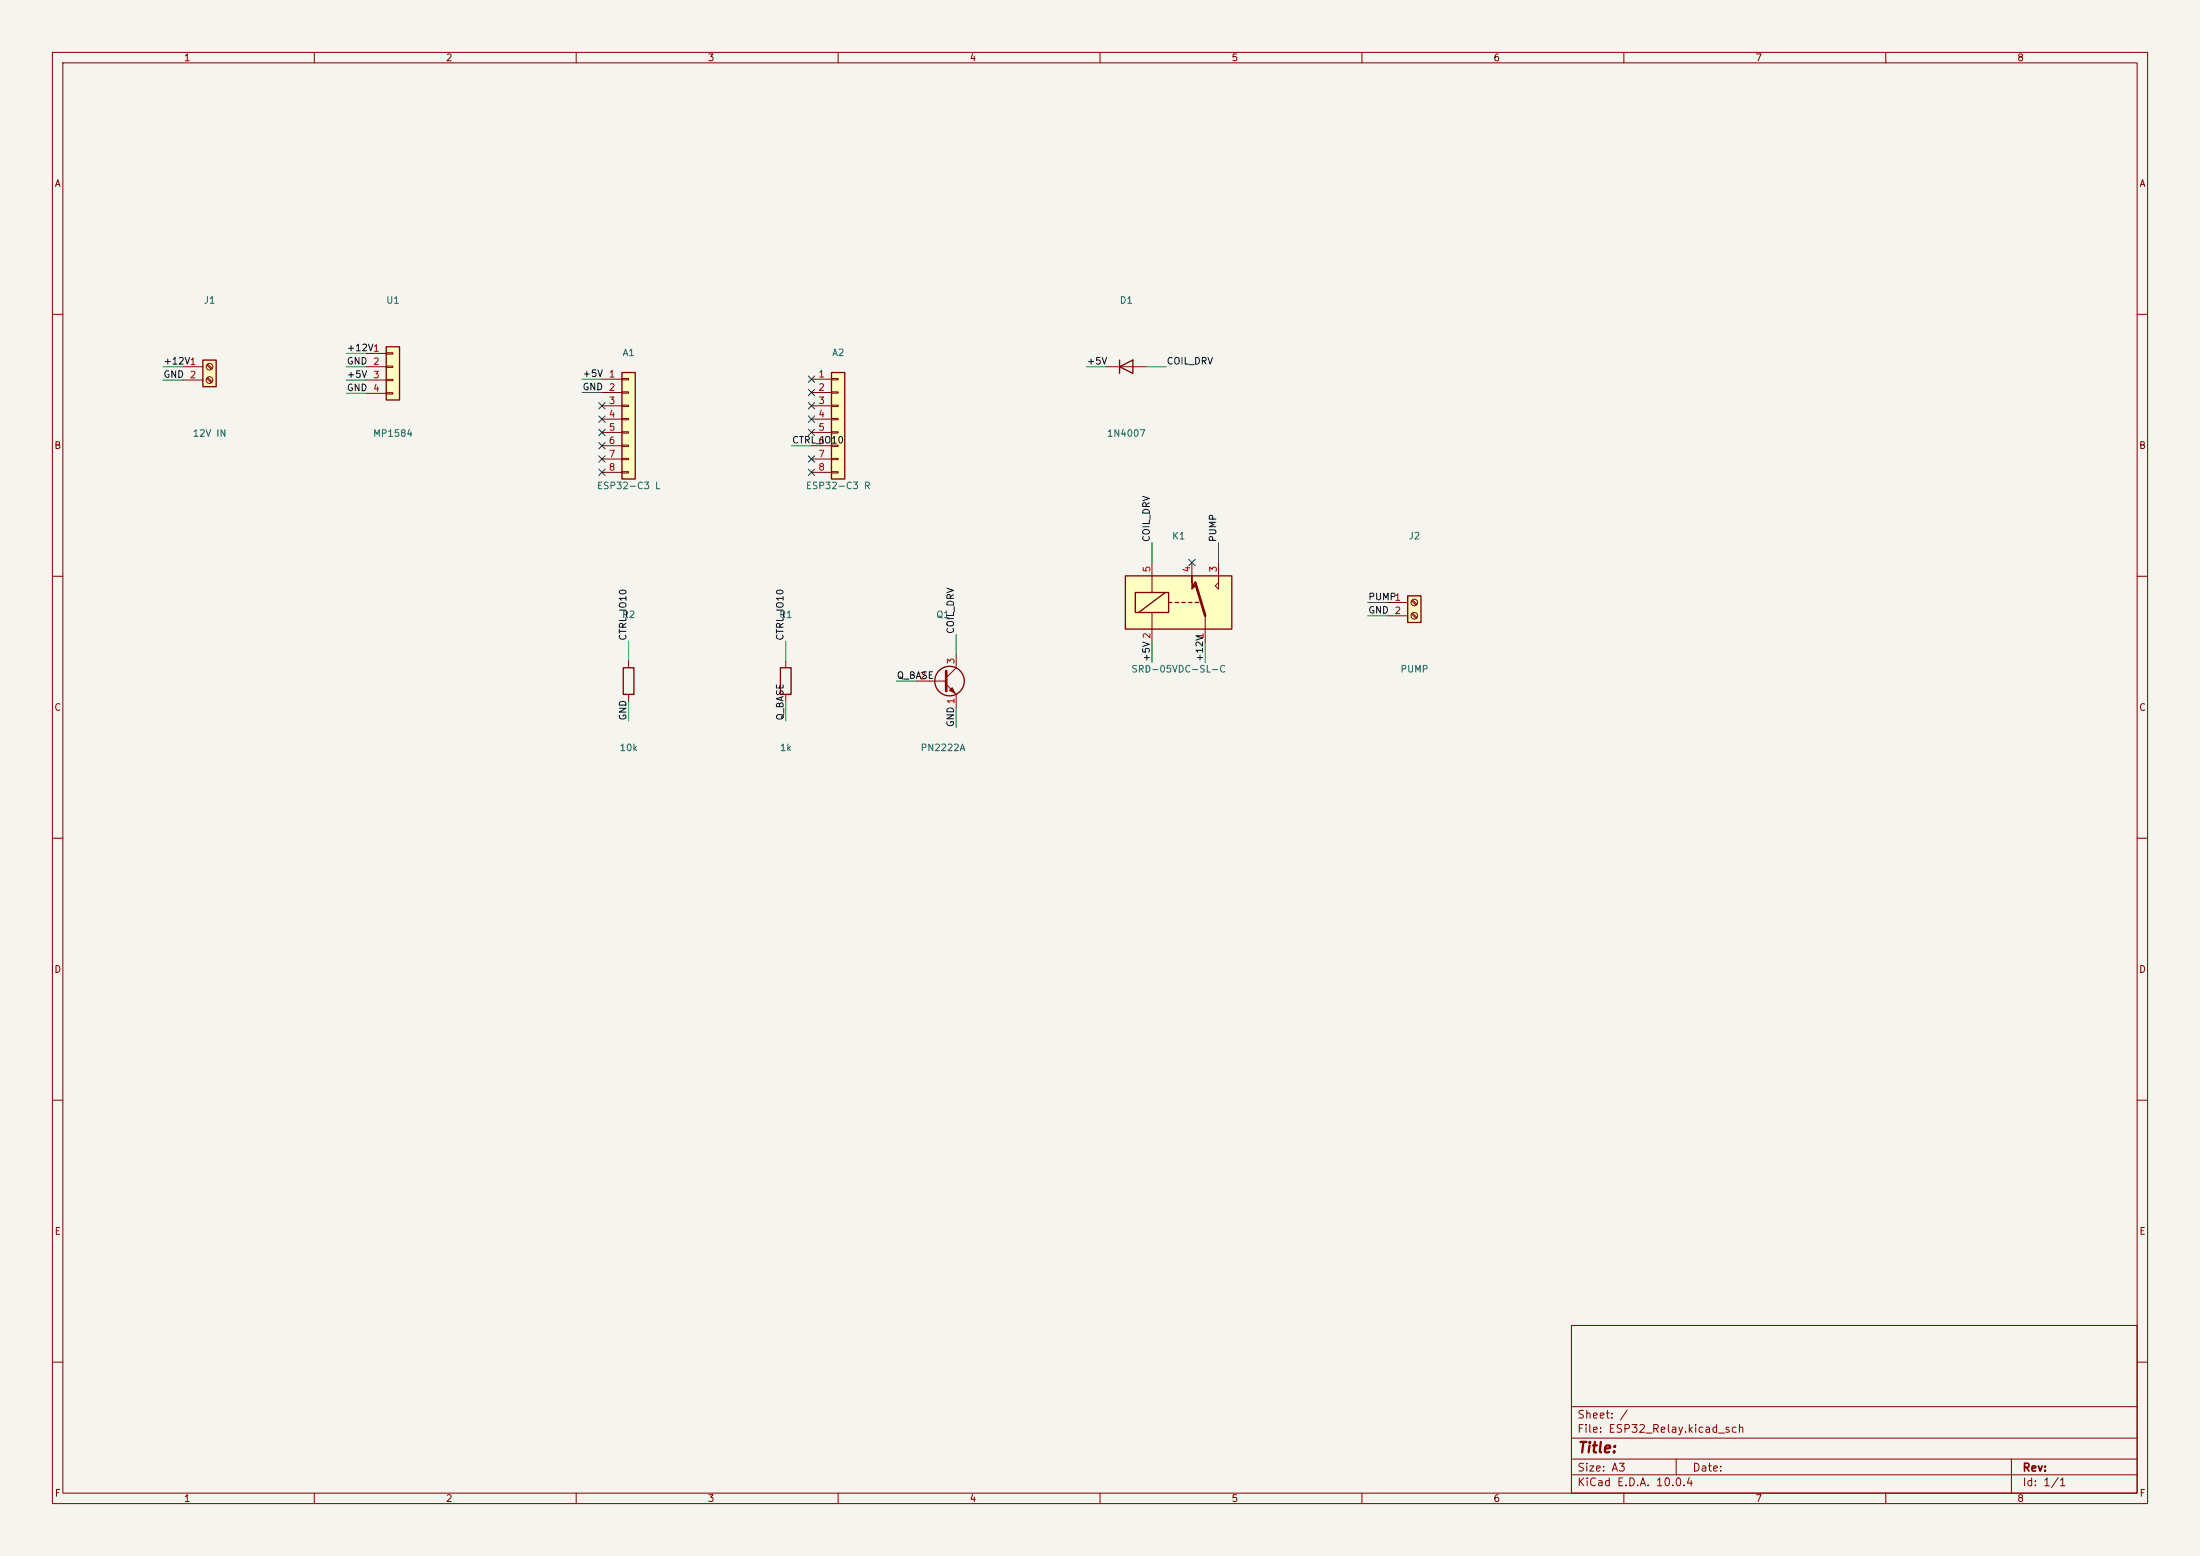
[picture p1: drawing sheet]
<svg xmlns="http://www.w3.org/2000/svg" width="420mm" height="297mm" viewBox="0 0 420 297" stroke-linecap="round" stroke-linejoin="round" font-family="sans-serif">
<path d="M0 0h420v297h-420z" fill="#f5f4ef" stroke="#f5f4ef" stroke-width=".19"/>
<g fill="none" stroke="#840000" stroke-width=".19">
<path d="M10 10h400v277h-400zM12 12h396v273h-396zM60 10v2M110 10v2M160 10v2M210 10v2M260 10v2M310 10v2M360 10v2M10 60h2M211.2 70h7.6M408 60h2"/>
<path d="M10 110h2M408 110h2M120 126.2v1.3M120 132.5v1.3M10 160h2M408 160h2M10 210h2M408 210h2M300 253h108v32h-108zM10 260h2M300 278.5h108M300 274.5h108"/>
<path d="M300 268.5h108M320 278.5v3M384 278.5v6.5M408 260h2M60 285v2M110 285v2M160 285v2M210 285v2M260 285v2M300 281.5h108M310 285v2M360 285v2"/>
</g>
<path d="M213.7 70l2.6-1.3v2.6zM213.7 68.7v2.6M119 127.5h2v5h-2z" fill="none" stroke="#840000" stroke-width=".25"/>
<path d="M214.8 109.9h20.4v10.2h-20.4z" fill="#ffffc2"/>
<path d="M219.9 107.4v5.7M219.9 116.9v5.7M227.5 107.4v2.5M230.1 117.5v5.1M232.6 107.4v5.1l-.6-.7 .6-.6M174.9 130h5.7M180.6 130.6l1.9 1.9v2.6M182.5 124.9v2.6l-1.9 1.9" fill="none" stroke="#840000" stroke-width=".19"/>
<g fill="none" stroke="#840000" stroke-width=".25">
<path d="M214.8 109.9h20.4v10.2h-20.4zM216.7 113.1h6.4v3.8h-6.4zM222.5 113.1l-5.1 3.8M223.1 115h.6M224.4 115h.6M225.6 115h.7M226.9 115h.6M228.2 115h.6"/>
<circle cx="181.3" cy="130" r="2.82"/>
</g>
<path d="M228.2 111.2l1.9 6.3M180.6 128.1v3.8" fill="none" stroke="#840000" stroke-width=".51"/>
<g fill="#840000" stroke="#840000" stroke-width=".19">
<path d="M227.5 109.9v1.3l.7 .6-.7 .7z"/>
<path d="M181.3 131.8l.5-.5 .5 1z"/>
</g>
<path d="M38.7 68.7h2.6v5.1h-2.6z" fill="#ffffc2"/>
<path d="M38.7 68.7h2.6v5.1h-2.6z" fill="none" stroke="#840000" stroke-width=".25"/>
<g fill="none" stroke="#840000" stroke-width=".19">
<path d="M34.9 70h3.8M34.9 72.5h3.8M39.5 69.7l.8 .8M39.5 72.2l.8 .8M39.6 69.5l.9 .8M39.6 72l.9 .9"/>
<circle cx="40" cy="70" r=".63"/>
<circle cx="40" cy="72.5" r=".63"/>
</g>
<path d="M268.7 113.7h2.6v5.1h-2.6z" fill="#ffffc2"/>
<path d="M268.7 113.7h2.6v5.1h-2.6z" fill="none" stroke="#840000" stroke-width=".25"/>
<g fill="none" stroke="#840000" stroke-width=".19">
<path d="M264.9 115h3.8M264.9 117.5h3.8M269.5 114.7l.8 .8M269.5 117.2l.8 .8M269.6 114.5l.9 .8M269.6 117l.9 .9"/>
<circle cx="270" cy="117.5" r=".63"/>
<circle cx="270" cy="115" r=".63"/>
</g>
<path d="M158.7 71.1h2.6v20.3h-2.6z" fill="#ffffc2"/>
<path d="M158.7 71.1h2.6v20.3h-2.6z" fill="none" stroke="#840000" stroke-width=".25"/>
<g fill="none" stroke="#840000" stroke-width=".19">
<path d="M154.9 72.4h3.8M154.9 74.9h3.8M154.9 77.5h3.8M158.7 72.3h1.3v.2h-1.3zM158.7 74.8h1.3v.2h-1.3zM158.7 77.3h1.3v.3h-1.3zM158.7 79.9h1.3v.2h-1.3zM154.9 80h3.8M154.9 82.5h3.8M154.9 85.1h3.8M154.9 87.6h3.8M154.9 90.2h3.8"/>
<path d="M158.7 82.4h1.3v.3h-1.3zM158.7 85h1.3v.2h-1.3zM158.7 87.5h1.3v.2h-1.3zM158.7 90h1.3v.3h-1.3z"/>
</g>
<path d="M118.7 71.1h2.6v20.3h-2.6z" fill="#ffffc2"/>
<path d="M118.7 71.1h2.6v20.3h-2.6z" fill="none" stroke="#840000" stroke-width=".25"/>
<g fill="none" stroke="#840000" stroke-width=".19">
<path d="M114.9 72.4h3.8M114.9 74.9h3.8M114.9 77.5h3.8M118.7 72.3h1.3v.2h-1.3zM118.7 74.8h1.3v.2h-1.3zM118.7 77.3h1.3v.3h-1.3zM118.7 79.9h1.3v.2h-1.3zM114.9 80h3.8M114.9 82.5h3.8M114.9 85.1h3.8M114.9 87.6h3.8M114.9 90.2h3.8"/>
<path d="M118.7 82.4h1.3v.3h-1.3zM118.7 85h1.3v.2h-1.3zM118.7 87.5h1.3v.2h-1.3zM118.7 90h1.3v.3h-1.3z"/>
</g>
<path d="M73.7 66.2h2.6v10.2h-2.6z" fill="#ffffc2"/>
<path d="M73.7 66.2h2.6v10.2h-2.6zM149 127.5h2v5h-2z" fill="none" stroke="#840000" stroke-width=".25"/>
<path d="M69.9 67.5h3.8M69.9 70h3.8M69.9 72.5h3.8M69.9 75.1h3.8M73.7 67.3h1.3v.3h-1.3zM73.7 69.9h1.3v.2h-1.3zM73.7 72.4h1.3v.3h-1.3zM73.7 75h1.3v.2h-1.3zM150 126.2v1.3M150 132.5v1.3" fill="none" stroke="#840000" stroke-width=".19"/>
<g fill="none" stroke="#009600" stroke-width=".19">
<path d="M31.1 70h3.8M31.1 72.5h3.8M66.1 70h3.8M66.1 72.5h3.8M66.1 67.5h3.8M66.1 75.1h3.8M111.1 72.4h3.8M111.1 74.9h3.8M207.4 70h3.8M218.8 70h3.8M151.1 85.1h3.8M219.9 103.6v3.8"/>
<path d="M232.6 103.6v3.8M261.1 115h3.8M261.1 117.5h3.8M120 122.4v3.8M120 133.8v3.8M150 122.4v3.8M150 133.8v3.8M171.1 130h3.8M182.5 121.1v3.8M182.5 135.1v3.8M219.9 122.6v3.8M230.1 122.6v3.8"/>
</g>
<g fill="none" stroke="#000084" stroke-width=".19">
<path d="M114.3 76.9l1.2 1.2M114.3 79.4l1.2 1.2M115.5 76.9l-1.2 1.2M115.5 79.4l-1.2 1.2M154.3 71.8l1.2 1.2M154.3 74.3l1.2 1.2M154.3 76.9l1.2 1.2M154.3 79.4l1.2 1.2M155.5 71.8l-1.2 1.2M155.5 74.3l-1.2 1.2M155.5 76.9l-1.2 1.2M155.5 79.4l-1.2 1.2"/>
<path d="M114.3 87l1.2 1.2M114.3 89.6l1.2 1.2M114.3 81.9l1.2 1.2M114.3 84.5l1.2 1.2M115.5 87l-1.2 1.2M115.5 89.6l-1.2 1.2M115.5 81.9l-1.2 1.2M115.5 84.5l-1.2 1.2M154.3 89.6l1.2 1.2M154.3 87l1.2 1.2M154.3 81.9l1.2 1.2M155.5 89.6l-1.2 1.2"/>
<path d="M155.5 87l-1.2 1.2M155.5 81.9l-1.2 1.2M226.9 106.8l1.2 1.2M228.1 106.8l-1.2 1.2"/>
</g>
<text font-size="2" fill="#840000" x="301" y="277.8">Title:</text>
<g font-size="1.5" fill="#840000">
<text x="301" y="273.8">File: ESP32_Relay.kicad_sch</text>
<text x="301" y="271.1">Sheet: /</text>
<text x="301" y="281.2">Size: A3</text>
<text x="323" y="281.2">Date:</text>
<text x="386" y="281.2">Rev:</text>
<text x="301" y="284">KiCad E.D.A. 10.0.4</text>
<text x="386" y="284">Id: 1/1</text>
</g>
<g font-size="1.3" fill="#840000">
<text x="35" y="12">1</text>
<text x="85" y="12">2</text>
<text x="135" y="12">3</text>
<text x="185" y="12">4</text>
<text x="235" y="12">5</text>
<text x="285" y="12">6</text>
<text x="335" y="12">7</text>
<text x="385" y="12">8</text>
<text x="10.3" y="36">A</text>
<text x="408.3" y="36">A</text>
<text x="10.3" y="86">B</text>
<text x="408.2" y="86">B</text>
<text x="10.3" y="136">C</text>
<text x="408.2" y="136">C</text>
<text x="10.3" y="186">D</text>
<text x="408.2" y="186">D</text>
<text x="10.3" y="236">E</text>
<text x="408.3" y="236">E</text>
<text x="10.3" y="286">F</text>
<text x="35" y="287">1</text>
<text x="85" y="287">2</text>
<text x="135" y="287">3</text>
<text x="185" y="287">4</text>
<text x="235" y="287">5</text>
<text x="285" y="287">6</text>
<text x="335" y="287">7</text>
<text x="385" y="287">8</text>
<text x="408.3" y="286">F</text>
</g>
<g font-size="1.3" fill="#006464">
<text x="38.8" y="58.3">J1</text>
<text x="73.6" y="58.3">U1</text>
<text x="213.7" y="58.3">D1</text>
<text x="118.7" y="68.3">A1</text>
<text x="158.7" y="68.3">A2</text>
<text x="36.7" y="83.7">12V IN</text>
<text x="71.1" y="83.7">MP1584</text>
<text x="211.2" y="83.7">1N4007</text>
<text x="113.9" y="93.7">ESP32-C3 L</text>
<text x="153.7" y="93.7">ESP32-C3 R</text>
<text x="223.7" y="103.3">K1</text>
<text x="268.8" y="103.3">J2</text>
<text x="118.7" y="118.3">R2</text>
<text x="148.7" y="118.3">R1</text>
<text x="178.6" y="118.3">Q1</text>
<text x="215.9" y="128.7">SRD-05VDC-SL-C</text>
<text x="267.2" y="128.7">PUMP</text>
<text x="118.2" y="143.7">10k</text>
<text x="148.8" y="143.7">1k</text>
<text x="175.6" y="143.7">PN2222A</text>
</g>
<g font-size="1.3" fill="#0f0f0f">
<text x="31.1" y="69.9">+12V1</text>
<text x="66.1" y="67.3">+12V1</text>
<text x="66.1" y="69.9">GND</text>
<text x="207.4" y="69.9">+5V</text>
<text x="222.6" y="69.9">COIL_DRV</text>
<text x="31.1" y="72.4">GND</text>
<text x="66.1" y="72.4">+5V</text>
<text x="66.1" y="75">GND</text>
<text x="111.1" y="74.8">GND</text>
<text x="111.1" y="72.3">+5V</text>
<text x="151.1" y="85">CTRL_IO10</text>
<text x="219.8" y="103.6" transform="rotate(-90 219.8 103.6)">COIL_DRV</text>
<text x="232.5" y="103.6" transform="rotate(-90 232.5 103.6)">PUMP</text>
<text x="261.1" y="117.4">GND</text>
<text x="261.1" y="114.9">PUMP1</text>
<text x="119.9" y="122.4" transform="rotate(-90 119.9 122.4)">CTRL_IO10</text>
<text x="149.9" y="122.4" transform="rotate(-90 149.9 122.4)">CTRL_IO10</text>
<text x="182.4" y="121.1" transform="rotate(-90 182.4 121.1)">COIL_DRV</text>
<text x="171.1" y="129.9">Q_BASE</text>
<text x="219.8" y="126.4" transform="rotate(-90 219.8 126.4)">+5V 2</text>
<text x="230" y="126.4" transform="rotate(-90 230 126.4)">+12V</text>
<text x="119.9" y="137.6" transform="rotate(-90 119.9 137.6)">GND</text>
<text x="149.9" y="137.6" transform="rotate(-90 149.9 137.6)">Q_BASE</text>
<text x="182.4" y="138.9" transform="rotate(-90 182.4 138.9)">GND 1</text>
</g>
<g font-size="1.3" fill="#a90000">
<text x="71.1" y="70">2</text>
<text x="36.1" y="72.5">2</text>
<text x="71.1" y="72.5">3</text>
<text x="71.1" y="75.1">4</text>
<text x="116.1" y="72.4">1</text>
<text x="116.1" y="74.9">2</text>
<text x="116.1" y="77.4">3</text>
<text x="156.1" y="72.4">1</text>
<text x="156.1" y="74.9">2</text>
<text x="156.1" y="77.4">3</text>
<text x="116.1" y="80">4</text>
<text x="116.1" y="82.5">5</text>
<text x="156.1" y="80">4</text>
<text x="156.1" y="82.5">5</text>
<text x="116.1" y="85.1">6</text>
<text x="116.1" y="87.6">7</text>
<text x="156.1" y="85.1">6</text>
<text x="156.1" y="87.6">7</text>
<text x="116.1" y="90.1">8</text>
<text x="156.1" y="90.1">8</text>
<text x="219.9" y="109.4" transform="rotate(-90 219.9 109.4)">5</text>
<text x="227.5" y="109.4" transform="rotate(-90 227.5 109.4)">4</text>
<text x="232.6" y="109.4" transform="rotate(-90 232.6 109.4)">3</text>
<text x="266.1" y="117.5">2</text>
<text x="230.1" y="122.1" transform="rotate(-90 230.1 122.1)">1</text>
<text x="175.5" y="130">2</text>
<text x="182.5" y="126.9" transform="rotate(-90 182.5 126.9)">3</text>
</g>
</svg>
